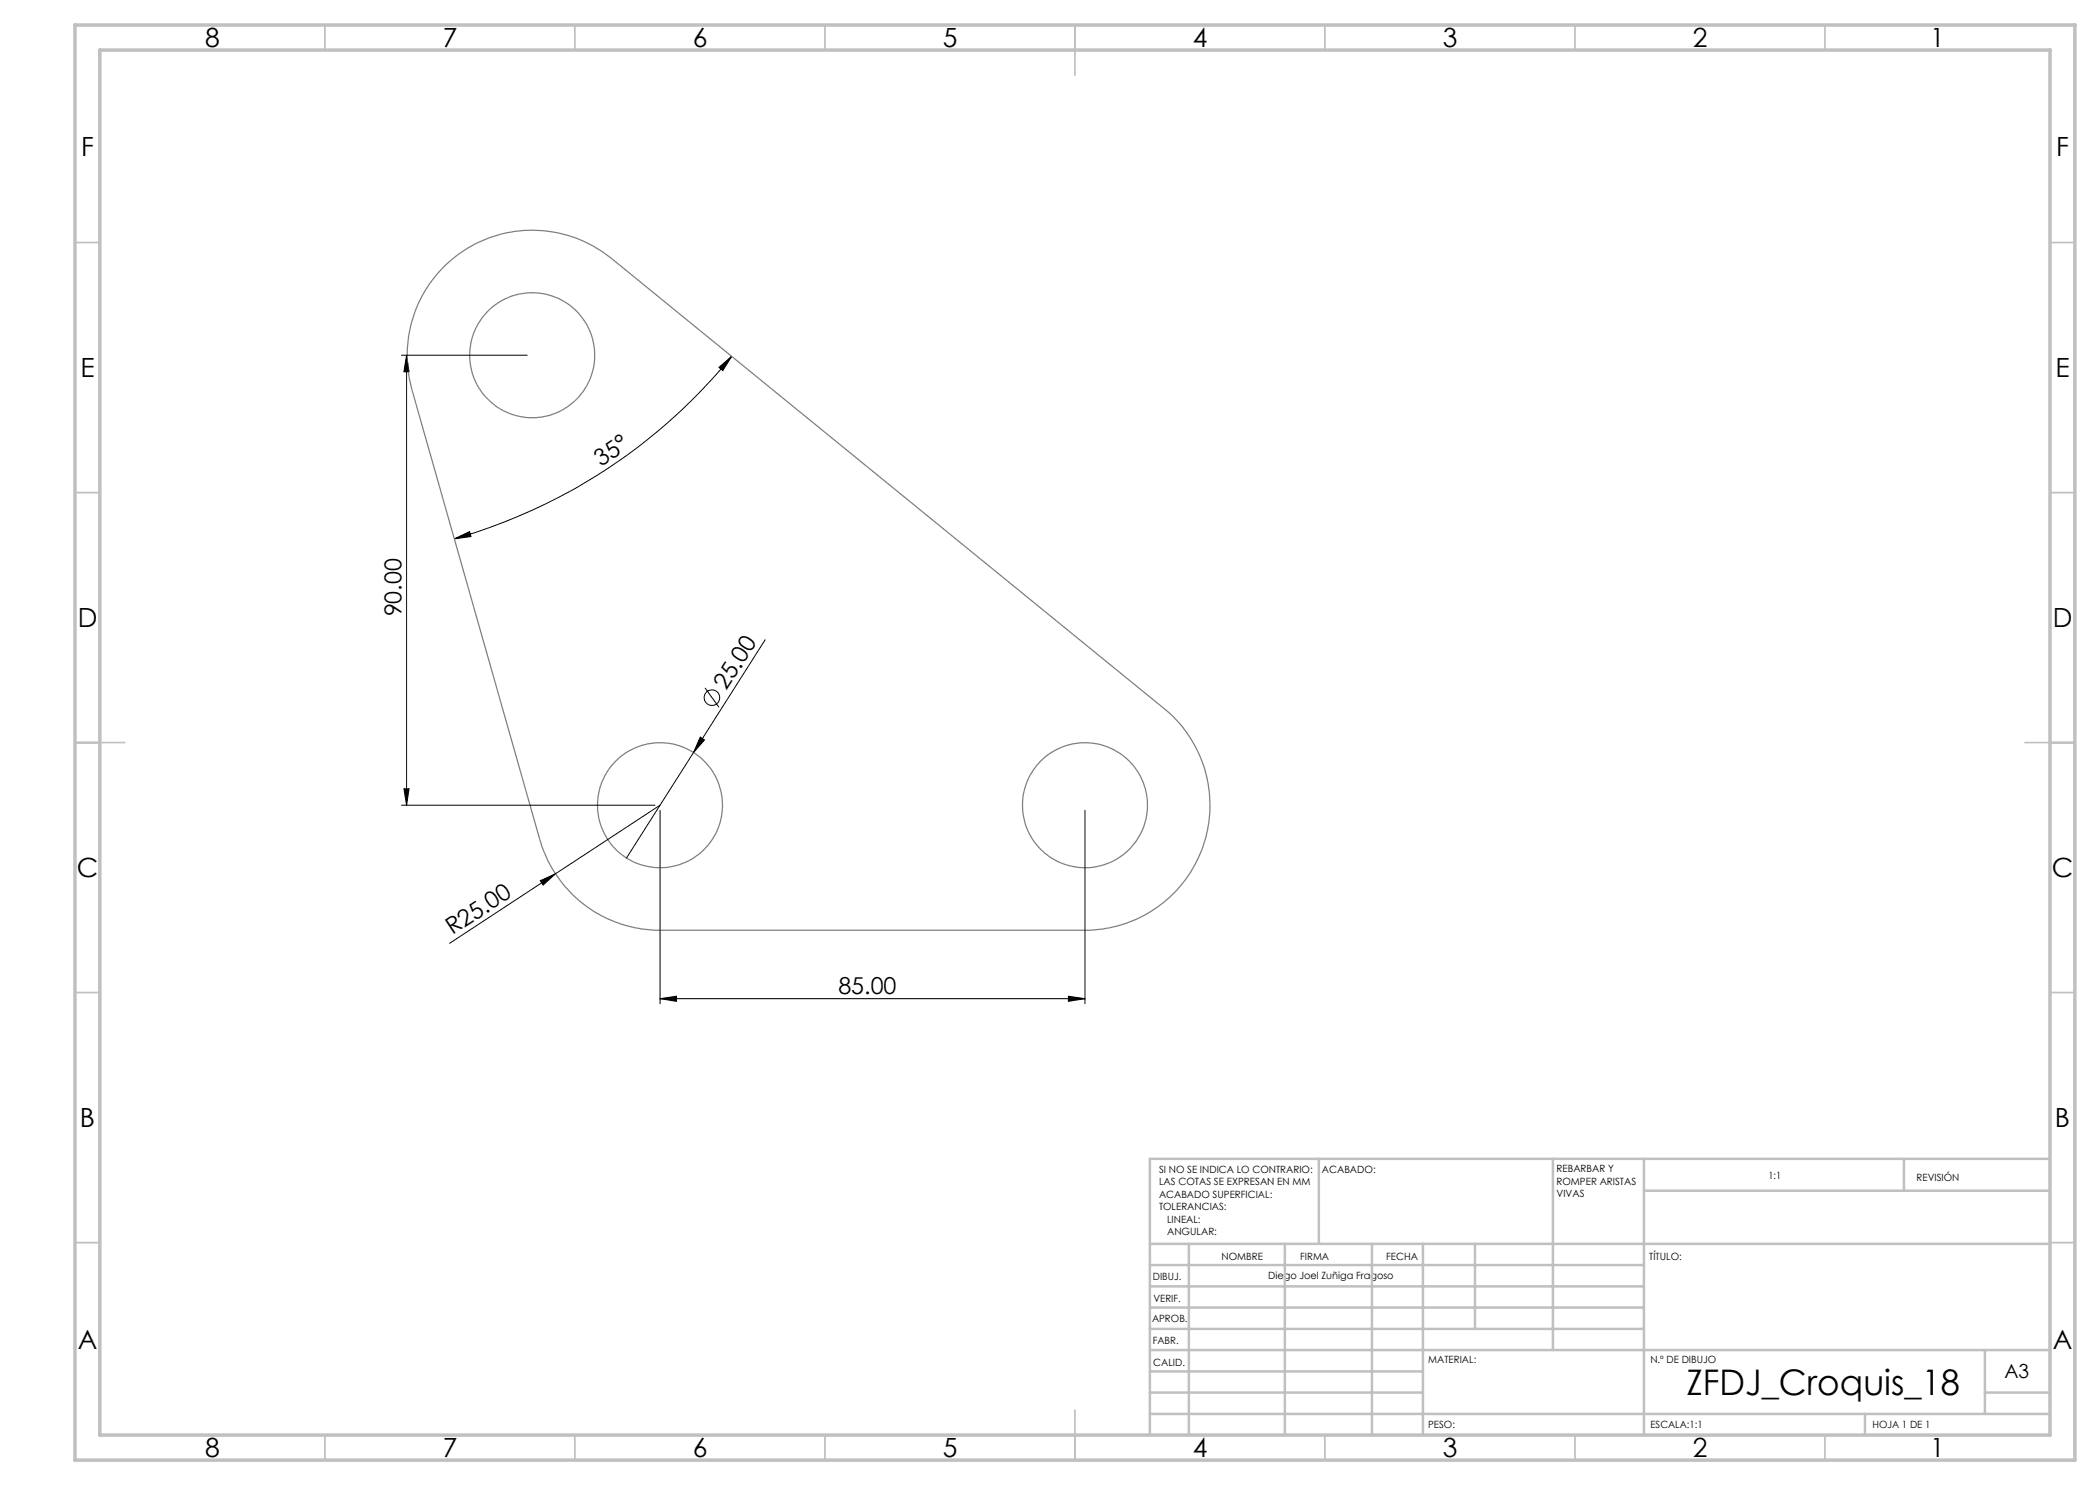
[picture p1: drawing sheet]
<svg xmlns="http://www.w3.org/2000/svg" width="420mm" height="297mm" viewBox="0 0 420 297" stroke-linecap="round" stroke-linejoin="round" font-family="sans-serif">
<g fill="none" stroke="#000" stroke-width=".2">
<path d="M80.3 71h25.1M81.3 71v90M81.3 71l.5 3.4h-1zM143.8 73.5l2.5-2.2-1.7 2.8zM146.3 71.3a110.4 110.4 0 0 1-55.4 36.5M90.9 107.8l3-1.5 .3 1zM141 137.6l2.8 3.9M153 127.9l-27.7 43.7M80.8 157.8h1l-.5 3.2zM140.1 147.4l.8 .6-2.2 2.5zM80.3 161h50.7M108.1 176.1l3-1.3-2.5 2.2z"/>
<path d="M132 161l-42.1 27.7M132 162.1v38.7M217 162.1v38.7M132 199.7l3.3-.5v1.1zM132 199.7h85M213.7 199.2l3.3 .5-3.3 .6z"/>
<circle cx="142.4" cy="139.5" r="1.56"/>
</g>
<g fill="none" stroke="#808080" stroke-width=".25">
<path d="M88.6 53.5a25 25 0 0 1 33.6-1.9l110.6 90.1a25 25 0 0 1 7.8 27.7 25 25 0 0 1-23.6 16.7h-85a25 25 0 0 1-24.1-18.2l-25.5-90a25.1 25.1 0 0 1 6.2-24.4z"/>
<circle cx="106.4" cy="71" r="12.5"/>
<circle cx="132" cy="161" r="12.5"/>
<circle cx="217" cy="161" r="12.5"/>
</g>
<g fill="none" stroke="#c0c0c0" stroke-width=".35">
<path d="M65 5v5M115 5v5M165 5v5M215 5v10M265 5v5M315 5v5M365 5v5M15 48.5h5M410 48.5h5M15 98.5h5M410 98.5h5M15 148.5h10"/>
<path d="M405 148.5h10M15 198.5h5M410 198.5h5M15 248.5h5M410 248.5h5M65 287v5M115 287v5M165 287v5M215 282v10M265 287v5M315 287v5M365 287v5"/>
</g>
<g fill="none" stroke="#c0c0c0" stroke-width=".5">
<path d="M263.8 231.8v17M310.6 231.8v38.2M328.8 231.8v55.2M328.8 238.2h81.2M380.8 231.8v6.4M410 231.8h-180v55.2M230 248.8h180M230 257.3h98.8M230 253h98.8M237.8 248.8v38.2M257 248.8v38.2M274.4 248.8v38.2"/>
<path d="M284.6 248.8v38.2M295 248.8v17M230 265.8h98.8M230 261.5h98.8M230 278.5h54.6M230 274.3h54.6M230 270h180M397 278.5h13M397 270v12.8M230 282.8h180M373 282.8v4.2"/>
</g>
<path d="M15 5h400v287h-400zM20 10h390v277h-390z" fill="none" stroke="#c0c0c0" stroke-width=".7"/>
<g fill="#000">
<path d="M140.1 147.4l.8 .6-2.2 2.5zM108.1 176.1l3-1.3-2.5 2.2z"/>
<path d="M81.3 71l.5 3.4h-1zM80.8 157.8h1l-.5 3.2z"/>
<path d="M90.9 107.8l3-1.5 .3 1zM143.8 73.5l2.5-2.2-1.7 2.8z"/>
<path d="M132 199.7l3.3-.5v1.1zM213.7 199.2l3.3 .5-3.3 .6z"/>
</g>
<text font-size="7.1" x="337.3" y="279">ZFDJ_Croquis_18</text>
<g font-size="5.3">
<text x="41" y="9.5">8</text>
<text x="88.5" y="9.5">7</text>
<text x="138.5" y="9.5">6</text>
<text x="188.5" y="9.5">5</text>
<text x="238.5" y="9.5">4</text>
<text x="288.5" y="9.5">3</text>
<text x="338.5" y="9.5">2</text>
<text x="386" y="9.5">1</text>
<text x="16.2" y="31.2">F</text>
<text x="411.2" y="31.2">F</text>
<text x="16.1" y="75.5">E</text>
<text x="411.1" y="75.5">E</text>
<text x="15.5" y="125.5">D</text>
<text x="410.5" y="125.5">D</text>
<text x="15.4" y="175.5">C</text>
<text x="410.4" y="175.5">C</text>
<text x="16" y="225.5">B</text>
<text x="411" y="225.5">B</text>
<text x="15.5" y="269.7">A</text>
<text x="410.5" y="269.7">A</text>
<text x="41" y="291.5">8</text>
<text x="88.5" y="291.5">7</text>
<text x="138.5" y="291.5">6</text>
<text x="188.5" y="291.5">5</text>
<text x="238.5" y="291.5">4</text>
<text x="288.5" y="291.5">3</text>
<text x="338.5" y="291.5">2</text>
<text x="386" y="291.5">1</text>
</g>
<g font-size="4.7">
<text x="120.2" y="93.4" transform="rotate(-35 120.2 93.4)">35°</text>
<text x="80.3" y="123.3" transform="rotate(-90 80.3 123.3)">90.00</text>
<text x="145.2" y="138.3" transform="rotate(-58 145.2 138.3)">25.00</text>
<text x="90.5" y="187.1" transform="rotate(-33 90.5 187.1)">R25.00</text>
<text x="167.7" y="198.7">85.00</text>
</g>
<text font-size="3.9" x="400.9" y="275.5">A3</text>
<g font-size="2">
<text x="231.8" y="234.6">SI NO SE INDICA LO CONTRARIO:</text>
<text x="231.8" y="237.1">LAS COTAS SE EXPRESAN EN MM</text>
<text x="231.8" y="239.6">ACABADO SUPERFICIAL:</text>
<text x="264.4" y="234.6">ACABADO:</text>
<text x="311.3" y="234.5">REBARBAR Y</text>
<text x="311.3" y="237">ROMPER ARISTAS</text>
<text x="311.3" y="239.5">VIVAS</text>
<text x="353.7" y="235.8">1:1</text>
<text x="383.3" y="236.2">REVISIÓN</text>
<text x="231.8" y="242.1">TOLERANCIAS:</text>
<text x="233.4" y="244.6">LINEAL:</text>
<text x="233.4" y="247.1">ANGULAR:</text>
<text x="244.3" y="252">NOMBRE</text>
<text x="260" y="251.9">FIRMA</text>
<text x="277.2" y="251.9">FECHA</text>
<text x="329.9" y="251.9">TÍTULO:</text>
<text x="230.6" y="256.1">DIBUJ.</text>
<text x="253.7" y="255.9">Diego Joel Zuñiga Fragoso</text>
<text x="230.7" y="260.3">VERIF.</text>
<text x="230.4" y="264.4">APROB.</text>
<text x="230.5" y="268.8">FABR.</text>
<text x="230.7" y="273.1">CALID.</text>
<text x="285.6" y="272.5">MATERIAL:</text>
<text x="330.1" y="272.5">N.º DE DIBUJO</text>
<text x="285.6" y="285.5">PESO:</text>
<text x="330.1" y="285.6">ESCALA:1:1</text>
<text x="374.5" y="285.6">HOJA 1 DE 1</text>
</g>
</svg>
